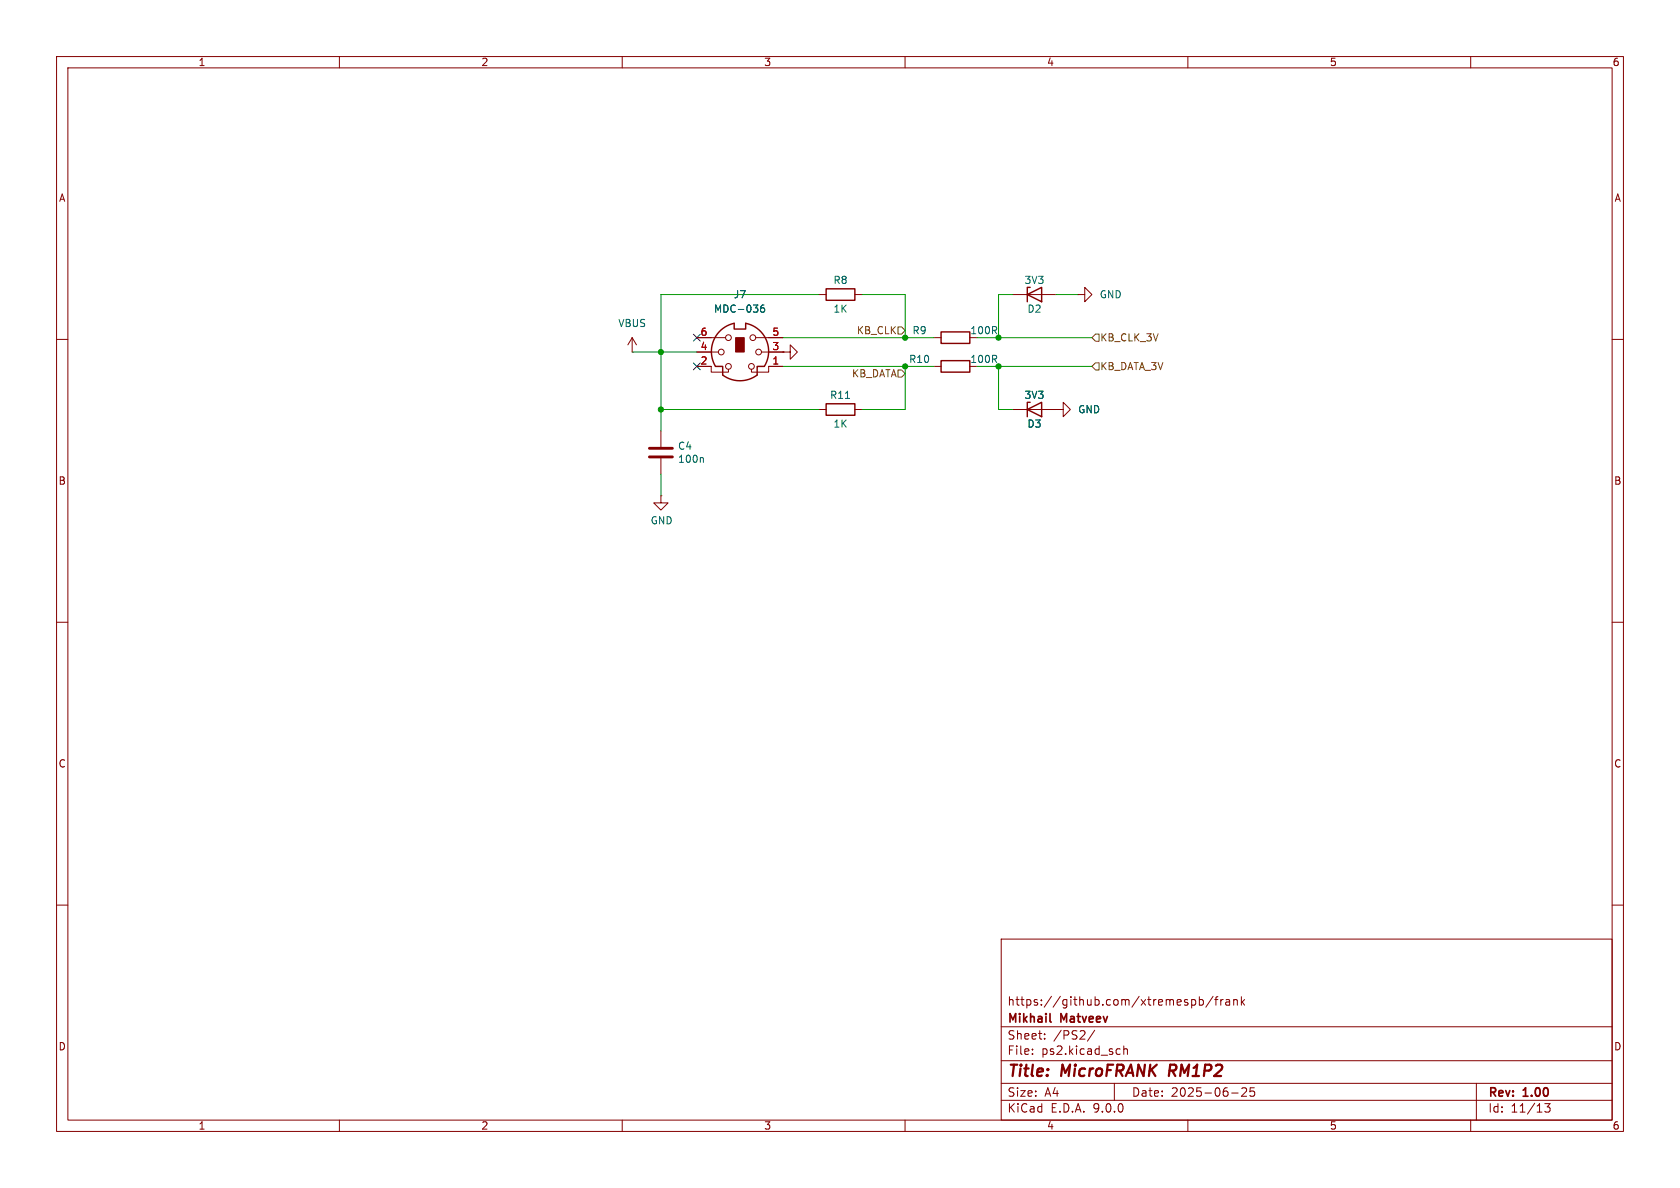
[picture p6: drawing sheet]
<svg xmlns="http://www.w3.org/2000/svg" width="297mm" height="210mm" viewBox="0 0 297 210" stroke-linecap="round" stroke-linejoin="round" font-family="sans-serif">
<g fill="none" stroke="#840000" stroke-width=".18">
<path d="M10 10h277v190h-277zM12 12h273v186h-273zM60 10v2M110 10v2M160 10v2M210 10v2M260 10v2M111.8 59.7l-.8 1.3M111.8 59.7l.7 1.3M111.8 59.7v2.5M123.2 59.7h5.1M133.6 59.7h4.8"/>
<path d="M144.8 52.1h1.2M151.1 52.1h1.3M165.1 59.7h1.3M179.1 52.1h7.6M190.5 52.1h1.3v-1.3l1.2 1.3-1.2 1.2v-1.2M190.5 52.1h.1M10 60h2M111.8 62.2h.1M116.8 76.2v2.8M123.2 64.8h2.5v1h3.1v-.5M123.2 62.2h3.8M134.6 62.2h3.8"/>
<path d="M138.4 64.8h-2.5v1h-3.1v-.5M138.4 62.2h1.3v-1.2l1.3 1.2-1.3 1.3v-1.3M138.4 62.2h.1M144.8 72.4h1.2M151.1 72.4h1.3M165.1 64.8h1.3M179.1 72.4h7.6M186.7 72.4h1.3v-1.3l1.2 1.3-1.2 1.3v-1.3M186.7 72.4h.1M285 60h2M116.8 87.6v1.3h1.3l-1.3 1.3-1.2-1.3h1.2M116.8 87.6h.1"/>
<path d="M116.8 81v2.8M10 110h2M285 110h2M10 160h2M177 166h108v32h-108zM210.7 176.8l.4-.1 .3 .3v.4l-.2 .2h-.5M212 176.8l.5-.1 .2 .3v.4l-.1 .2h-.6M212 176.2v1.5M214.5 176.1l-1.3 2M214.7 176.7h.6M215.3 176.2l-.3 .2v1.3M215.8 176.7v1"/>
<path d="M216.2 176.7l-.2 .1-.2 .2M216.7 176.8h.6l.1 .9M217.4 177.1h-.5a.29 .29 0 0 0-.2 .3 .29 .29 0 0 0 .2 .3l.5-.1M218.1 176.8l.2-.1 .4 .1v.9M218.1 176.7v1M219.5 176.2v1.5M219.6 177.1l.4 .6M220 176.7l-.5 .6M285 160h2M60 198v2M110 198v2M160 198v2"/>
<path d="M177 194.5h108M177 191.5h108M177 187.5h108M177 181.5h108M182.5 186.3v.1M182.5 185.5v.1M184.7 183.6v.1M184.7 182.8v.1M193.5 182.1l-1.3 2M197 191.5v3M197.9 185.4l.1 .1M198 186.3l-.1 .1"/>
<path d="M198.7 184.9v1.5M198.7 185.5l.2-.1 .3 .1 .1 .9M210 198v2M217.7 193.2h1.2M219.5 192.4l.6-.1 .2 .1 .1 .3-.9 1.1h.9M221.7 192.3h-.7v.7l.2-.1h.5l.1 .3-.1 .5-.2 .1-.5-.1M260 198v2M261 191.5v6.5M273.1 195.1h.9l-.5 .6 .5 .1v.7l-.3 .1h-.4l-.2-.1"/>
<circle cx="128.8" cy="59.7" r=".51"/>
<circle cx="133.1" cy="59.7" r=".51"/>
<circle cx="127.5" cy="62.2" r=".51"/>
<circle cx="128.8" cy="64.8" r=".51"/>
<circle cx="132.8" cy="64.8" r=".51"/>
<circle cx="134.1" cy="62.2" r=".51"/>
</g>
<path d="M206.9 188.2l-.3 2" fill="none" stroke="#840000" stroke-width=".4"/>
<path d="M185.6 180.5l.2 .2" fill="none" stroke="#840000" stroke-width=".3"/>
<path d="M127.1 58.7l1.4-1.1 1.3-.4v1h2v-1a5.1 5.1 0 0 1 3.3 7.6h-1.2v1.5a5.1 5.1 0 0 1-6.1 0v-1.5h-1.3a5.1 5.1 0 0 1 .6-6.1zM146 51.1h5.1v2h-5.1zM166.4 58.7h5v2h-5zM181.6 52.1l2.5-1.3v2.5zM182.1 50.8h-.5v2.5M146 71.4h5.1v2h-5.1zM166.4 63.8h5v2h-5zM181.6 72.4l2.5-1.3v2.6zM182.1 71.1h-.5v2.6" fill="none" stroke="#840000" stroke-width=".25"/>
<path d="M130 59.7h1.6v2.5h-1.6z" fill="#840000" stroke="#840000" stroke-width=".18"/>
<path d="M135.1 53.9l-.4 .1a.86 .86 0 0 0 0 1.2l.4-.1 .1-.5-.3-.2-.3 .1-.1 .1M149.5 70.4h.7M124.2 80.9l.1 .2v.6" fill="none" stroke="#006464" stroke-width=".18"/>
<path d="M114.8 79.2h4.1M114.8 80.8h4.1" fill="none" stroke="#840000" stroke-width=".51"/>
<path d="M158.7 57.8h.7l.6 .6-.6 .7h-.7zM193.7 59.1h.6v1.2h-.6l-.7-.6zM158.7 65.4h.7l.6 .6-.6 .7h-.7zM193.7 64.1h.6v1.3h-.6l-.7-.6z" fill="none" stroke="#725600" stroke-width=".18"/>
<g fill="none" stroke="#009600" stroke-width=".18">
<path d="M138.4 59.7h26.7M144.8 52.1h-28v24.1M152.4 52.1h7.6v7.6M172.7 59.7h20.3M179.1 52.1h-2.6v7.6M186.7 52.1h3.8M111.8 62.2h11.4M116.8 72.4h28M138.4 64.8h26.7M160 64.8v7.6h-7.6M172.7 64.8h20.3M176.5 64.8v7.6h2.6"/>
<path d="M116.8 83.8v3.8"/>
</g>
<path d="M122.6 59.1l1.2 1.2M123.8 59.1l-1.2 1.2M122.6 64.2l1.2 1.2M123.8 64.2l-1.2 1.2" fill="none" stroke="#000084" stroke-width=".18"/>
<g fill="#009600" stroke="#009600" stroke-width=".18">
<circle cx="116.8" cy="62.2" r=".46"/>
<circle cx="160" cy="59.7" r=".46"/>
<circle cx="160" cy="64.8" r=".46"/>
<circle cx="116.8" cy="72.4" r=".46"/>
<circle cx="176.5" cy="64.8" r=".46"/>
<circle cx="176.5" cy="59.7" r=".46"/>
</g>
<g font-size="2.8" fill="#840000">
<text x="178" y="190.9">Title:</text>
<text x="187.7" y="190.9">MicroFRANK</text>
<text x="207.5" y="190.9">RM1P2</text>
</g>
<g font-size="2.1" fill="#840000">
<text x="178" y="178">https://github.com/xtremespb/frank</text>
<text x="178" y="184">Sheet:</text>
<text x="178" y="181.2">Mikhail</text>
<text x="186.2" y="184">/PS2/</text>
<text x="187.6" y="181.2">Matveev</text>
<text x="178" y="186.7">File:</text>
<text x="184.1" y="186.7">ps2.kicad_sch</text>
<text x="178" y="196.9">KiCad</text>
<text x="178" y="194.1">Size:</text>
<text x="184.7" y="194.1">A4</text>
<text x="185.7" y="196.9">E.D.A.</text>
<text x="193.3" y="196.9">9.0.0</text>
<text x="200" y="194.1">Date:</text>
<text x="207" y="194.1">2025-06-25</text>
<text x="263" y="194.3">Rev:</text>
<text x="263" y="196.9">Id:</text>
<text x="267.1" y="196.9">11/13</text>
<text x="269.4" y="194.3">1.00</text>
</g>
<g font-size="1.8" fill="#840000">
<text x="35" y="11.9">1</text>
<text x="85" y="11.9">2</text>
<text x="135" y="11.9">3</text>
<text x="185" y="11.9">4</text>
<text x="235" y="11.9">5</text>
<text x="285" y="11.9">6</text>
<text x="10.3" y="35.9">A</text>
<text x="285.3" y="35.9">A</text>
<text x="10.3" y="85.9">B</text>
<text x="285.3" y="85.9">B</text>
<text x="10.3" y="135.9">C</text>
<text x="285.3" y="135.9">C</text>
<text x="10.3" y="185.9">D</text>
<text x="285.3" y="185.9">D</text>
<text x="35" y="199.9">1</text>
<text x="85" y="199.9">2</text>
<text x="135" y="199.9">3</text>
<text x="185" y="199.9">4</text>
<text x="235" y="199.9">5</text>
<text x="285" y="199.9">6</text>
</g>
<g font-size="1.8" fill="#006464">
<text x="129.6" y="52.9">J7</text>
<text x="147.2" y="50.4">R8</text>
<text x="181" y="50.4">3V3</text>
<text x="194.3" y="52.9">GND</text>
<text x="109.2" y="58">VBUS</text>
<text x="126.1" y="55.5">MDC-036</text>
<text x="147.2" y="55.5">1K</text>
<text x="161.2" y="59.3">R9</text>
<text x="171.4" y="59.3">100R</text>
<text x="181.5" y="55.5">D2</text>
<text x="160.6" y="64.4">R10</text>
<text x="171.4" y="64.4">100R</text>
<text x="146.6" y="70.7">R11</text>
<text x="181" y="70.7">3V3</text>
<text x="147.2" y="75.8">1K</text>
<text x="181.5" y="75.8">D3</text>
<text x="190.5" y="73.3">GND</text>
<text x="119.8" y="79.7">C4</text>
<text x="119.8" y="82">100n</text>
<text x="114.9" y="92.9">GND</text>
</g>
<g font-size="1.8" fill="#a90000">
<text x="123.8" y="59.4">6</text>
<text x="136.5" y="59.4">5</text>
<text x="123.8" y="62">4</text>
<text x="123.8" y="64.5">2</text>
<text x="136.5" y="62">3</text>
<text x="136.5" y="64.5">1</text>
</g>
<g font-size="1.8" fill="#725600">
<text x="151.4" y="59.3">KB_CLK</text>
<text x="194.4" y="60.6">KB_CLK_3V</text>
<text x="194.4" y="65.6">KB_DATA_3V</text>
<text x="150.5" y="66.9">KB_DATA</text>
</g>
</svg>
